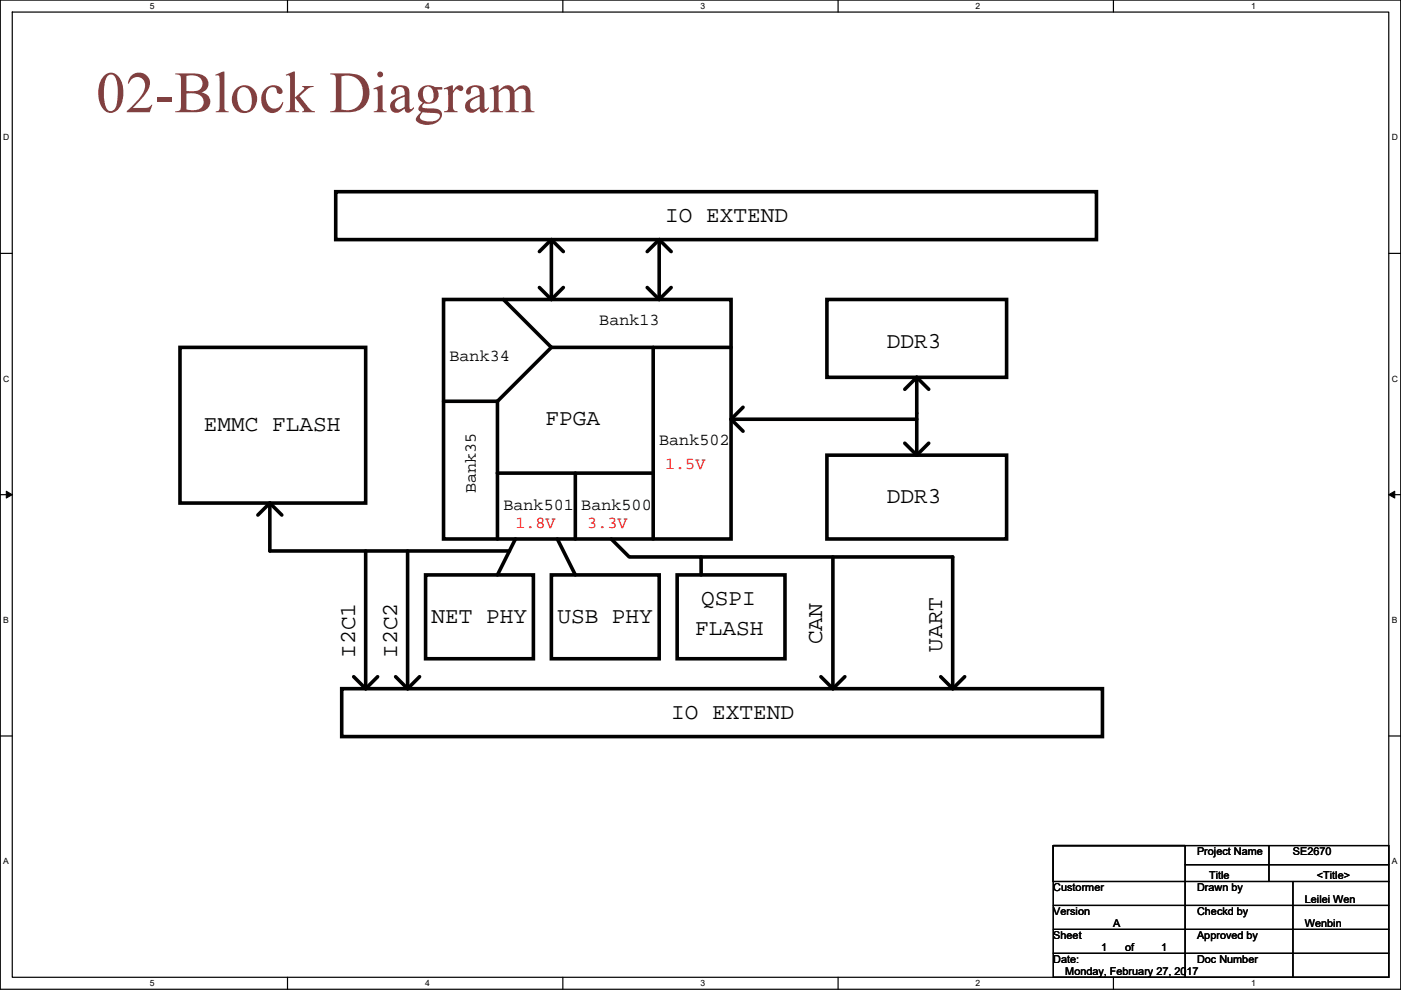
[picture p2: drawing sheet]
<svg xmlns="http://www.w3.org/2000/svg" width="297mm" height="210mm" viewBox="0 0 297 210" stroke-linecap="round" stroke-linejoin="round" font-family="sans-serif">
<path d="M.1 0h296.9v209.8h-296.9zM2.6 2.6h291.8v204.7h-291.8z" fill="none" stroke="#000" stroke-width=".25"/>
<g fill="#fff">
<path d="M31.8 .3h1v2h-1z"/>
<path d="M31.8 207.5h1v2.1h-1z"/>
</g>
<path d="M61 0v2.6M61 207.3v2.5" fill="none" stroke="#000" stroke-width=".25"/>
<g fill="#fff">
<path d="M90.1 .3h1v2h-1z"/>
<path d="M90.1 207.5h1v2.1h-1z"/>
</g>
<path d="M119.3 0v2.6M119.3 207.3v2.5" fill="none" stroke="#000" stroke-width=".25"/>
<g fill="#fff">
<path d="M148.5 .3h1v2h-1z"/>
<path d="M148.5 207.5h1v2.1h-1z"/>
</g>
<path d="M177.7 0v2.6M177.7 207.3v2.5" fill="none" stroke="#000" stroke-width=".25"/>
<g fill="#fff">
<path d="M206.9 .3h1v2h-1z"/>
<path d="M206.9 207.5h1v2.1h-1z"/>
</g>
<path d="M236.1 0v2.6M236.1 207.3v2.5" fill="none" stroke="#000" stroke-width=".25"/>
<g fill="#fff">
<path d="M265.2 .3h1v2h-1z"/>
<path d="M265.2 207.5h1v2.1h-1z"/>
<path d="M.7 28.2h1.3v2h-1.3z"/>
<path d="M295.1 28.2h1.3v2h-1.3z"/>
<path d="M.7 79.3h1.3v2.1h-1.3z"/>
<path d="M295.1 79.3h1.3v2.1h-1.3z"/>
</g>
<path d="M.1 53.7h2.5M294.4 53.7h2.6" fill="none" stroke="#000" stroke-width=".25"/>
<g fill="#fff">
<path d="M.7 130.5h1.2v2h-1.2z"/>
<path d="M295.1 130.5h1.2v2h-1.2z"/>
</g>
<path d="M.1 104.9h2.5M294.4 104.9h2.6" fill="none" stroke="#000" stroke-width=".25"/>
<path d="M1.3 104.2l1.3 .7-1.3 .7zM294.4 104.9l1.3-.7v1.4z" fill="#000" stroke="#000" stroke-width=".21"/>
<g fill="#fff">
<path d="M.7 181.7h1.2v2h-1.2z"/>
<path d="M295.1 181.7h1.2v2h-1.2z"/>
</g>
<path d="M.1 156.1h2.5M294.4 156.1h2.6M223.3 179.3h71.1v7.7h-71.1zM269 179.3v7.7M223.3 192h71.1M223.3 197.1h71.1M251.3 183.4h43.1M274.1 187v15.2h20.3M294.4 187v20.3h-20.3M223.3 202.2v-22.9h28v28M223.3 202.2h50.8v5.1h-50.8z" fill="none" stroke="#000" stroke-width=".25"/>
<g fill="none" stroke="#000" stroke-width=".76">
<path d="M71.2 40.7h161.3v10.1h-161.3zM116.9 50.8v12.7M116.9 50.8l-2.5 2.6M116.9 50.8l2.5 2.6M139.8 50.8v12.7M139.8 50.8l-2.6 2.6M139.8 50.8l2.5 2.6M38.2 73.7h39.3v33h-39.3zM94 63.5h61v50.8h-61zM106.7 63.5l10.2 10.2h21.6M114.4 61l2.5 2.5M116.9 73.7l-11.4 11.4"/>
<path d="M119.4 61l-2.5 2.5M137.2 61l2.6 2.5M142.3 61l-2.5 2.5M155 73.7h-16.5v40.6M175.3 63.5h38.1v16.5h-38.1zM94 85.1h11.5M105.5 85.1v15.3M155 88.9h39.4M155 88.9l2.5 2.6M157.5 86.4l-2.5 2.5M175.3 96.5h38.1v17.8h-38.1zM191.8 94l2.6 2.5"/>
<path d="M194.4 80v16.5M194.4 80l-2.6 2.6M194.4 80l2.5 2.6M196.9 94l-2.5 2.5M57.2 106.7v10.2h50.8M57.2 106.7l2.6 2.5M57.2 106.7l-2.5 2.5M77.5 116.9v29.2M86.4 116.9v29.2M105.5 100.4h33M105.5 100.4v13.9M109.3 114.3l-3.8 7.6"/>
<path d="M118.2 114.3l3.8 7.6M122 100.4v13.9M129.6 114.3l3.8 3.8h15.3v3.8M148.7 118.1h53.3v28M176.6 118.1v28M90.2 121.9h22.9v17.8h-22.9zM116.9 121.9h22.9v17.8h-22.9zM143.6 121.9h22.8v17.8h-22.8zM72.4 146.1h161.3v10.1h-161.3zM75 143.5l2.5 2.6M80.1 143.5l-2.6 2.6M83.9 143.5l2.5 2.6"/>
<path d="M89 143.5l-2.6 2.6M174.1 143.5l2.5 2.6M179.1 143.5l-2.5 2.6M199.5 143.5l2.5 2.6M204.5 143.5l-2.5 2.6"/>
</g>
<text font-size="12.4" fill="#804040" x="20.4" y="23.8">02-Block Diagram</text>
<g font-size="4.8">
<text x="141" y="47.1">IO EXTEND</text>
<text x="188" y="73.7">DDR3</text>
<text x="43.2" y="91.5">EMMC FLASH</text>
<text x="115.6" y="90.2">FPGA</text>
<text x="188" y="106.7">DDR3</text>
<text x="148.7" y="128.3">QSPI</text>
<text x="91.5" y="132.1">NET PHY</text>
<text x="118.2" y="132.1">USB PHY</text>
<text x="147.4" y="134.7">FLASH</text>
<text x="174.3" y="136.7" transform="rotate(-90 174.3 136.7)">CAN</text>
<text x="75.3" y="139.5" transform="rotate(-90 75.3 139.5)">I2C1</text>
<text x="84.2" y="139.5" transform="rotate(-90 84.2 139.5)">I2C2</text>
<text x="199.7" y="138.2" transform="rotate(-90 199.7 138.2)">UART</text>
<text x="142.3" y="152.5">IO EXTEND</text>
</g>
<g font-size="3.6">
<text x="127.1" y="68.9">Bank13</text>
<text x="95.3" y="76.5">Bank34</text>
<text x="139.8" y="94.3">Bank502</text>
<text x="100.9" y="104.7" transform="rotate(-90 100.9 104.7)">Bank35</text>
<text x="106.7" y="108.3">Bank501 Bank500</text>
</g>
<g font-size="3.6" fill="#f00">
<text x="141" y="99.4">1.5V</text>
<text x="109.3" y="112.1">1.8V</text>
<text x="124.5" y="112.1">3.3V</text>
</g>
<g font-size="2.3">
<text x="253.8" y="181.4">Project Name</text>
<text x="274.1" y="181.4">SE2670</text>
<text x="223.3" y="189">Custormer</text>
<text x="253.8" y="189">Drawn by</text>
<text x="256.3" y="186.5">Title</text>
<text x="276.7" y="191.6">Leilei Wen</text>
<text x="279.2" y="186.5">&lt;Title&gt;</text>
<text x="223.3" y="194.1">Version</text>
<text x="236" y="196.6">A</text>
<text x="253.8" y="194.1">Checkd by</text>
<text x="276.7" y="196.6">Wenbin</text>
<text x="223.3" y="199.2">Sheet</text>
<text x="233.5" y="201.7">1</text>
<text x="238.6" y="201.7">of</text>
<text x="246.2" y="201.7">1</text>
<text x="253.8" y="199.2">Approved by</text>
<text x="223.3" y="204.3">Date:</text>
<text x="225.9" y="206.8">Monday, February 27, 2017</text>
<text x="253.8" y="204.3">Doc Number</text>
</g>
<g font-size="1.8">
<text x="31.8" y="1.9">5</text>
<text x="90.1" y="1.9">4</text>
<text x="148.5" y="1.9">3</text>
<text x="206.9" y="1.9">2</text>
<text x="265.2" y="1.9">1</text>
<text x=".7" y="29.8">D</text>
<text x="295.1" y="29.8">D</text>
<text x=".7" y="81">C</text>
<text x="295.1" y="81">C</text>
<text x=".7" y="132.1">B</text>
<text x="295.1" y="132.1">B</text>
<text x=".7" y="183.3">A</text>
<text x="295.1" y="183.3">A</text>
<text x="31.8" y="209.2">5</text>
<text x="90.1" y="209.2">4</text>
<text x="148.5" y="209.2">3</text>
<text x="206.9" y="209.2">2</text>
<text x="265.2" y="209.2">1</text>
</g>
</svg>
